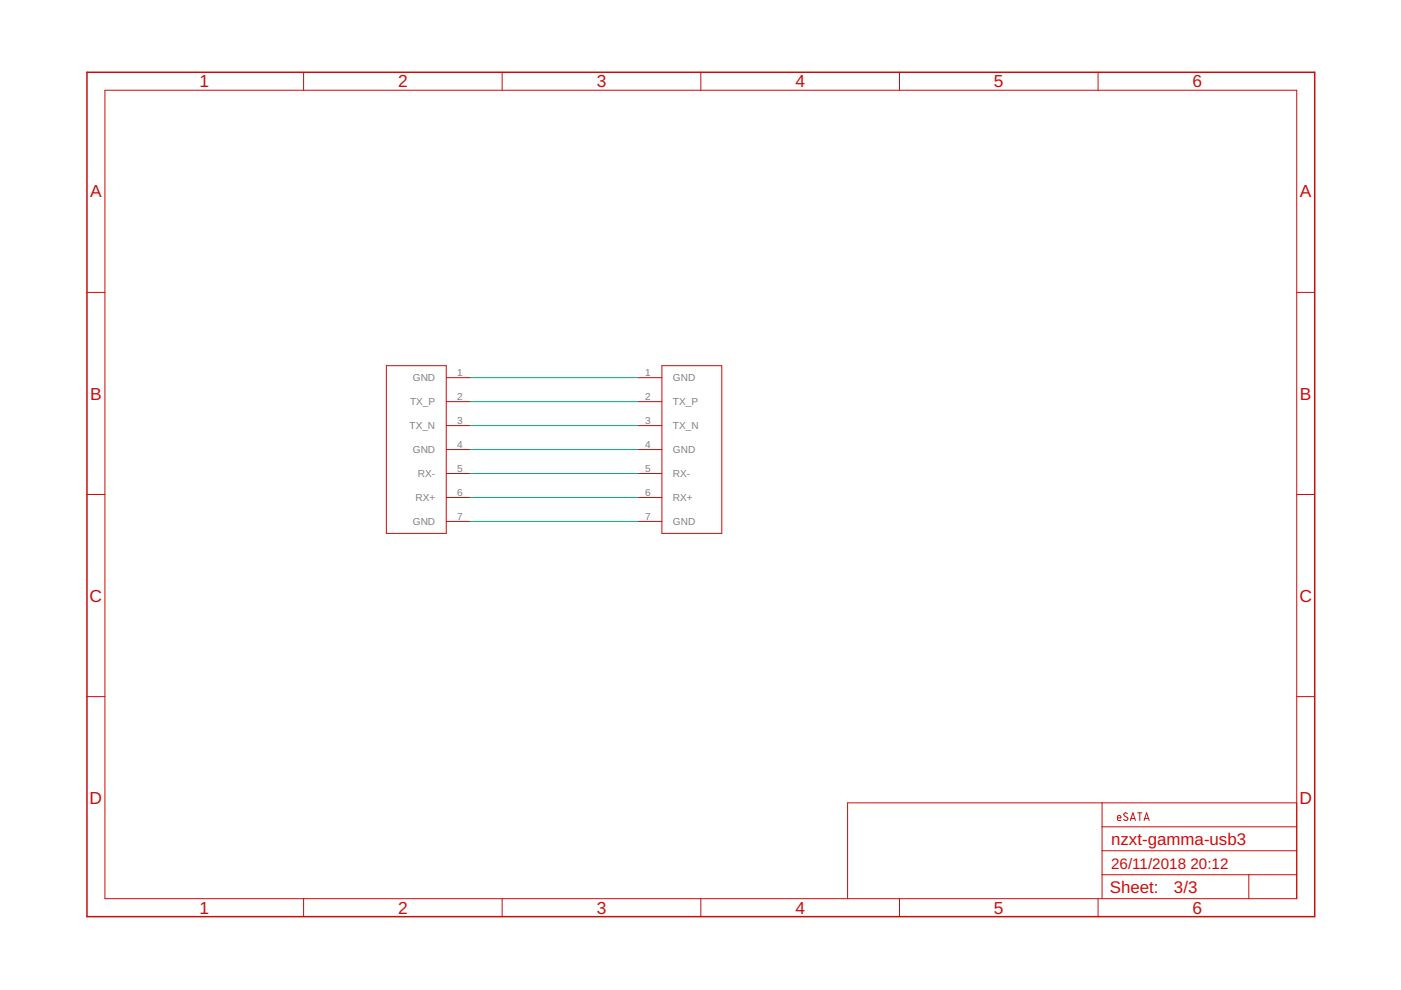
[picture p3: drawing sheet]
<svg xmlns="http://www.w3.org/2000/svg" width="297mm" height="210mm" viewBox="0 0 297 210" stroke-linecap="round" stroke-linejoin="round" font-family="sans-serif">
<g fill="none" stroke="#c90d0c" stroke-width=".21">
<path d="M22.2 19.1h252.7v171.4h-252.7zM64.4 15.3v3.8M106.5 15.3v3.8M148.6 15.3v3.8M190.7 15.3v3.8M232.8 15.3v3.8M18.4 62h3.8M81.9 77.5h12.7v35.6h-12.7zM140.3 77.5h12.7v35.6h-12.7zM274.9 62h3.8M94.6 80.1h5.1M94.6 85.2h5.1"/>
<path d="M94.6 90.2h5.1M94.6 95.3h5.1M135.3 80.1h5M135.3 85.2h5M135.3 90.2h5M135.3 95.3h5M18.4 104.8h3.8M94.6 100.4h5.1M94.6 105.5h5.1M94.6 110.6h5.1M135.3 100.4h5M135.3 105.5h5"/>
<path d="M135.3 110.6h5M274.9 104.8h3.8M18.4 147.7h3.8M274.9 147.7h3.8M233.7 170.2v20.3M233.7 175.3h41.2M236.9 173.4h.7a.38 .38 0 0 0-.2-.5 .38 .38 0 0 0-.5 .3l.1 .7 .6 .1M239 172.5l-.5-.1-.2 .3 .1 .2 .6 .4a.37 .37 0 0 1 .1 .5 .37 .37 0 0 1-.5 .1l-.4-.2M239.6 174l.6-1.7 .5 1.7M239.8 173.5h.8M241.2 172.3h.9M241.7 172.3v1.7"/>
<path d="M242.6 174l.5-1.7 .5 1.7M242.7 173.5h.8M274.9 170.2h-95.2v20.3M64.4 190.5v3.9M106.5 190.5v3.9M148.6 190.5v3.9M190.7 190.5v3.9M232.8 190.5v3.9M233.7 185.5h41.2M233.7 180.4h41.2M264.8 185.5v5"/>
</g>
<path d="M18.4 15.3h260.3v179.1h-260.3z" fill="none" stroke="#c90d0c" stroke-width=".32"/>
<path d="M99.7 80.1h35.6M99.7 95.3h35.6M99.7 90.2h35.6M99.7 85.2h35.6M99.7 110.6h35.6M99.7 105.5h35.6M99.7 100.4h35.6" fill="none" stroke="#0dab76" stroke-width=".21"/>
<g font-size="3.7" fill="#c90d0c">
<text x="42.3" y="18.5">1</text>
<text x="84.4" y="18.5">2</text>
<text x="126.5" y="18.5">3</text>
<text x="168.6" y="18.5">4</text>
<text x="210.7" y="18.5">5</text>
<text x="252.9" y="18.5">6</text>
<text x="19.1" y="41.9">A</text>
<text x="275.6" y="41.9">A</text>
<text x="19.1" y="84.7">B</text>
<text x="275.6" y="84.7">B</text>
<text x="19" y="127.6">C</text>
<text x="275.5" y="127.6">C</text>
<text x="19" y="170.4">D</text>
<text x="275.5" y="170.4">D</text>
<text x="42.3" y="193.7">1</text>
<text x="84.4" y="193.7">2</text>
<text x="126.5" y="193.7">3</text>
<text x="168.6" y="193.7">4</text>
<text x="210.7" y="193.7">5</text>
<text x="252.9" y="193.7">6</text>
</g>
<g font-size="3.6" fill="#c90d0c">
<text x="235.6" y="179.1">nzxt-gamma-usb3</text>
<text x="235.3" y="189.4">Sheet:</text>
<text x="248.9" y="189.3">3/3</text>
</g>
<g font-size="3.2" fill="#c90d0c">
<text x="235.6" y="184.2">26/11/2018</text>
<text x="252.4" y="184.2">20:12</text>
</g>
<g font-size="2.1" fill="#808080">
<text x="87.5" y="80.8">GND</text>
<text x="97" y="79.7">1</text>
<text x="136.8" y="79.7">1</text>
<text x="142.7" y="80.8">GND</text>
<text x="87" y="85.9">TX_P</text>
<text x="97" y="84.8">2</text>
<text x="97" y="89.9">3</text>
<text x="136.8" y="84.8">2</text>
<text x="136.8" y="89.9">3</text>
<text x="142.7" y="85.9">TX_P</text>
<text x="86.8" y="91">TX_N</text>
<text x="97" y="95">4</text>
<text x="136.8" y="95">4</text>
<text x="142.7" y="91">TX_N</text>
<text x="87.5" y="96.1">GND</text>
<text x="88.6" y="101.2">RX-</text>
<text x="97" y="100">5</text>
<text x="136.8" y="100">5</text>
<text x="142.7" y="96.1">GND</text>
<text x="142.7" y="101.2">RX-</text>
<text x="88.1" y="106.2">RX+</text>
<text x="97" y="105.1">6</text>
<text x="136.8" y="105.1">6</text>
<text x="142.7" y="106.2">RX+</text>
<text x="87.5" y="111.3">GND</text>
<text x="97" y="110.2">7</text>
<text x="136.8" y="110.2">7</text>
<text x="142.7" y="111.3">GND</text>
</g>
</svg>
